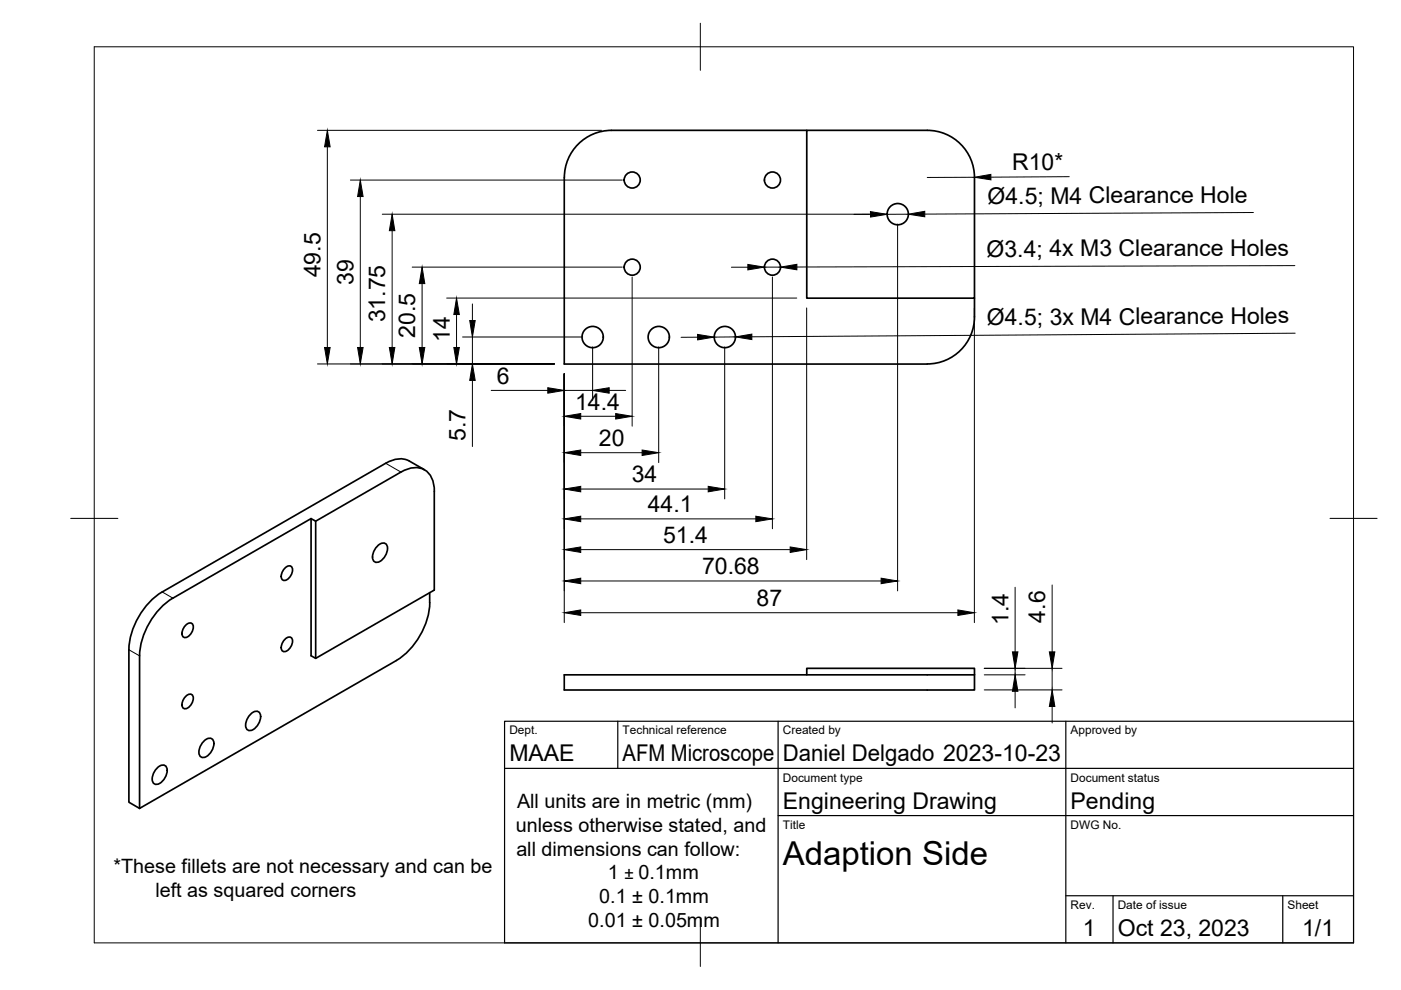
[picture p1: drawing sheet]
<svg xmlns="http://www.w3.org/2000/svg" width="297mm" height="210mm" viewBox="0 0 297 210" stroke-linecap="round" stroke-linejoin="round" font-family="sans-serif">
<!-- layer: Visible -->
<g fill="none" stroke="#000" stroke-width=".36">
<path d="M171 27.6h-41.3a10 10 0 0 0-10.1 10v39.6h77a10 10 0 0 0 10-10v-4M171 27.6h25.6a10 10 0 0 1 10 10v25.6h-35.6zM90 99.6l-3.2-1.9a5 5 0 0 0-5 .5l-47.4 27.3a15.6 15.6 0 0 0-7.1 12.3v32.3l2.3 1.3M66 110l.9 .5v29.1M66.9 110.5l18.1-10.4a4.5 4.5 0 0 1 6 .3 5.7 5.7 0 0 1 1.1 3.8v20.9l-25.2 14.5-.9-.6v-29l-29.3 16.8M80.1 115.6a1.13 1.13 0 0 1 1.6-.4 1.13 1.13 0 0 1 .4 1.6 3 3 0 0 1-2.3 2.4 1.41 1.41 0 0 1-.6-2.2zM36.7 126.8a15.6 15.6 0 0 0-7.1 12.3v32.3M39.4 132.5a.88 .88 0 0 1 1.5 0 2.22 2.22 0 0 1-1.8 2.7 1.47 1.47 0 0 1 0-2.3zM60.4 120.4a.88 .88 0 0 1 1.6 0 2.22 2.22 0 0 1-1.9 2.7 1.47 1.47 0 0 1 0-2.3zM60.4 135.5a.88 .88 0 0 1 1.6 0 2.22 2.22 0 0 1-1.9 2.6 1.47 1.47 0 0 1 0-2.2zM91.1 125.7a15.6 15.6 0 0 1-7.1 14.3M39.4 147.6a.88 .88 0 0 1 1.5 0 2.22 2.22 0 0 1-1.8 2.7 1.47 1.47 0 0 1 0-2.3z"/>
<path d="M43.3 157a1.13 1.13 0 0 1 1.6-.4 1.13 1.13 0 0 1 .4 1.6 3 3 0 0 1-2.3 2.4 1.41 1.41 0 0 1-.6-2.2zM53.2 151.3a1.13 1.13 0 0 1 1.6-.4 1.13 1.13 0 0 1 .4 1.6 3 3 0 0 1-2.3 2.4 1.41 1.41 0 0 1-.6-2.2zM84 140.1l-54.4 31.3M119.6 143.1h87v3.2h-87zM171 143.1v-1.4h35.6v1.4M33.4 162.7a1.13 1.13 0 0 1 1.6-.4 1.13 1.13 0 0 1 .4 1.6 3 3 0 0 1-2.3 2.4 1.41 1.41 0 0 1-.6-2.2z"/>
<circle cx="134" cy="38.2" r="1.7"/>
<circle cx="163.8" cy="38.2" r="1.7"/>
<circle cx="134" cy="56.6" r="1.7"/>
<circle cx="163.8" cy="56.6" r="1.7"/>
<circle cx="190.3" cy="45.4" r="2.25"/>
<circle cx="125.7" cy="71.5" r="2.25"/>
<circle cx="139.7" cy="71.5" r="2.25"/>
<circle cx="153.7" cy="71.5" r="2.25"/>
</g>
<!-- layer: Visible Narrow -->
<path d="M81.8 98.2l3.2 1.9M27.3 137.8l2.3 1.3M34.4 125.5l2.3 1.3" fill="none" stroke="#000" stroke-width=".21"/>
<!-- layer: BORDER -->
<path d="M20 9.9h267v190h-267zM148.5 4.9v10M15 109.9h10M282 109.9h10M148.5 194.9v10" fill="none" stroke="#000" stroke-width=".21"/>
<!-- layer: TITLEBLOCK -->
<path d="M107 152.9h180v47h-180zM131 152.9v10M165 152.9v47M226 152.9v47M107 162.9h180M165 172.9h122M226 189.9h61M236 189.9v10M272 189.9v10" fill="none" stroke="#000" stroke-width=".25"/>
<!-- layer: FD_Dimensions -->
<g fill="none" stroke="#000" stroke-width=".21">
<path d="M67.3 27.6h60.2M69.4 31.1v42.6M74.3 38.2h57.6M206.6 37.6h-10M226.7 37.5l-16.6 .1M76.4 41.7v32M81 45.4h107.2M83.1 48.9v24.8M87.4 56.6h44.5M134 58.7v31.7M155.1 56.7h3.5M162.1 56.6h3.4"/>
<path d="M163.8 58.7v53.4M184.6 45.4l-3.5 .1M190.3 47.5v77.8M192.6 45.4h-4.5M265.7 45.1l-69.6 .3M274.5 56.3l-105.5 .3M67.3 77.2h50.2M89.5 60.1v13.6M94.7 63.2h74.2M96.8 66.7v7M98.1 71.5h25.4M100.2 64.4v3.6"/>
<path d="M100.2 71.5v5.7M119.6 79.3v52.7M125.6 73.5v11.4M139.7 73.5v24.6M147.9 71.5h-3.5M153.6 73.5v32.3M155.9 71.4l-4.5 .1M171 65.3v53.4M206.6 65.3v66.7M274.6 70.6l-115.2 .8M100.2 80.7v14M104.1 82.8h12"/>
<path d="M119.6 82.8h6M123.1 88.3h7.4M123.1 96h13M129.2 82.8h3.5M123.1 103.7h27.1M123.1 110h37.2M123.1 116.5h44.4M123.1 123.2h63.7M123.1 129.9h80M215.2 124.5v13.7M223.1 124v14.2M208.7 141.7h16.5"/>
<path d="M208.7 143.1h8.6M208.7 146.3h16.5M215.2 141.7v1.4M215.2 146.6v3.5M223.1 141.7v4.6M223.1 149.8v3.5"/>
</g>
<g fill="#000" stroke="#000" stroke-width=".21">
<path d="M69.4 27.6l.6 3.5h-1.2zM206.6 37.6l3.5-.6v1.1zM76.4 38.2l.6 3.5h-1.2zM83.1 45.4l.6 3.5h-1.2zM158.6 56.1l3.5 .5-3.5 .6zM165.5 56.6l3.5-.6v1.2zM184.6 44.9l3.5 .5-3.5 .6zM192.6 45.4l3.5-.6v1.2zM68.8 73.7h1.2l-.6 3.5zM75.8 73.7h1.2l-.6 3.5zM82.5 73.7h1.2l-.6 3.5zM88.9 73.7h1.2l-.6 3.5z"/>
<path d="M89.5 56.6l.6 3.5h-1.2zM96.2 73.7h1.2l-.6 3.5zM96.8 63.2l.6 3.5h-1.2zM99.6 68h1.2l-.6 3.5zM147.9 70.9l3.5 .6-3.5 .6zM155.9 71.4l3.5-.6v1.2zM100.2 77.2l.6 3.5h-1.2zM116.1 82.2l3.5 .6-3.5 .6zM119.6 88.3l3.5-.6v1.2zM119.6 96l3.5-.6v1.2zM125.6 82.8l3.6-.6v1.2zM130.5 87.7l3.5 .6-3.5 .6z"/>
<path d="M136.1 95.4l3.6 .6-3.6 .6zM119.6 103.7l3.5-.6v1.2zM119.6 110l3.5-.6v1.2zM119.6 116.5l3.5-.5v1.1zM150.2 103.1l3.4 .6-3.4 .6zM160.3 109.4l3.5 .6-3.5 .6zM167.5 116l3.5 .5-3.5 .6zM119.6 123.2l3.5-.6v1.2zM119.6 129.9l3.5-.6v1.2zM186.8 122.6l3.5 .6-3.5 .6zM203.1 129.3l3.5 .6-3.5 .6zM214.7 138.2h1.1l-.6 3.5z"/>
<path d="M222.5 138.2h1.1l-.5 3.5zM215.2 143.1l.6 3.5h-1.1zM223.1 146.3l.5 3.5h-1.1z"/>
</g>
<text font-size="7" x="166" y="183.4">Adaption Side</text>
<g font-size="4.9">
<text x="214.6" y="36.1">R10*</text>
<text x="209.4" y="43.2">Ø4.5; M4 Clearance Hole</text>
<text x="67.9" y="58.8" transform="rotate(-90 67.9 58.8)">49.5</text>
<text x="209.2" y="54.4">Ø3.4; 4x M3 Clearance Holes</text>
<text x="74.9" y="60.4" transform="rotate(-90 74.9 60.4)">39</text>
<text x="81.7" y="68.4" transform="rotate(-90 81.7 68.4)">31.75</text>
<text x="88" y="71.6" transform="rotate(-90 88 71.6)">20.5</text>
<text x="209.2" y="69">Ø4.5; 3x M4 Clearance Holes</text>
<text x="95.4" y="72.5" transform="rotate(-90 95.4 72.5)">14</text>
<text x="105.4" y="81.3">6</text>
<text x="121.9" y="86.9">14.4</text>
<text x="98.7" y="93.5" transform="rotate(-90 98.7 93.5)">5.7</text>
<text x="127" y="94.5">20</text>
<text x="133.9" y="102.2">34</text>
<text x="137.4" y="108.6">44.1</text>
<text x="140.6" y="115.1">51.4</text>
<text x="148.8" y="121.7">70.68</text>
<text x="160.4" y="128.5">87</text>
<text x="213.8" y="132.5" transform="rotate(-90 213.8 132.5)">1.4</text>
<text x="221.6" y="132" transform="rotate(-90 221.6 132)">4.6</text>
<text x="108" y="161.4">MAAE</text>
<text x="132" y="161.4">AFM Microscope</text>
<text x="166" y="161.4">Daniel Delgado 2023-10-23</text>
<text x="166" y="171.4">Engineering Drawing</text>
<text x="227" y="171.4">Pending</text>
<text x="229.6" y="198.6">1</text>
<text x="237" y="198.4">Oct 23, 2023</text>
<text x="276.1" y="198.6">1/1</text>
</g>
<g font-size="4.2">
<text x="109.6" y="171.4">All units are in metric (mm)</text>
<text x="109.4" y="176.4">unless otherwise stated, and</text>
<text x="24.1" y="185.2">*These fillets are not necessary and can be</text>
<text x="109.5" y="181.4">all dimensions can follow:</text>
<text x="32.9" y="190.2">left as squared corners</text>
<text x="127" y="191.4">0.1 ± 0.1mm</text>
<text x="128.9" y="186.4">1</text>
<text x="135.4" y="186.4">0.1mm</text>
<text x="124.7" y="196.4">0.01 ± 0.05mm</text>
</g>
<text font-size="3.6" x="132.4" y="186.4">±</text>
<g font-size="2.5">
<text x="108" y="155.7">Dept.</text>
<text x="132" y="155.7">Technical reference</text>
<text x="166" y="155.7">Created by</text>
<text x="227" y="155.7">Approved by</text>
<text x="166" y="165.7">Document type</text>
<text x="227" y="165.7">Document status</text>
<text x="166" y="175.7">Title</text>
<text x="227" y="175.7">DWG No.</text>
<text x="227" y="192.7">Rev.</text>
<text x="237" y="192.7">Date of issue</text>
<text x="273" y="192.7">Sheet</text>
</g>
</svg>
